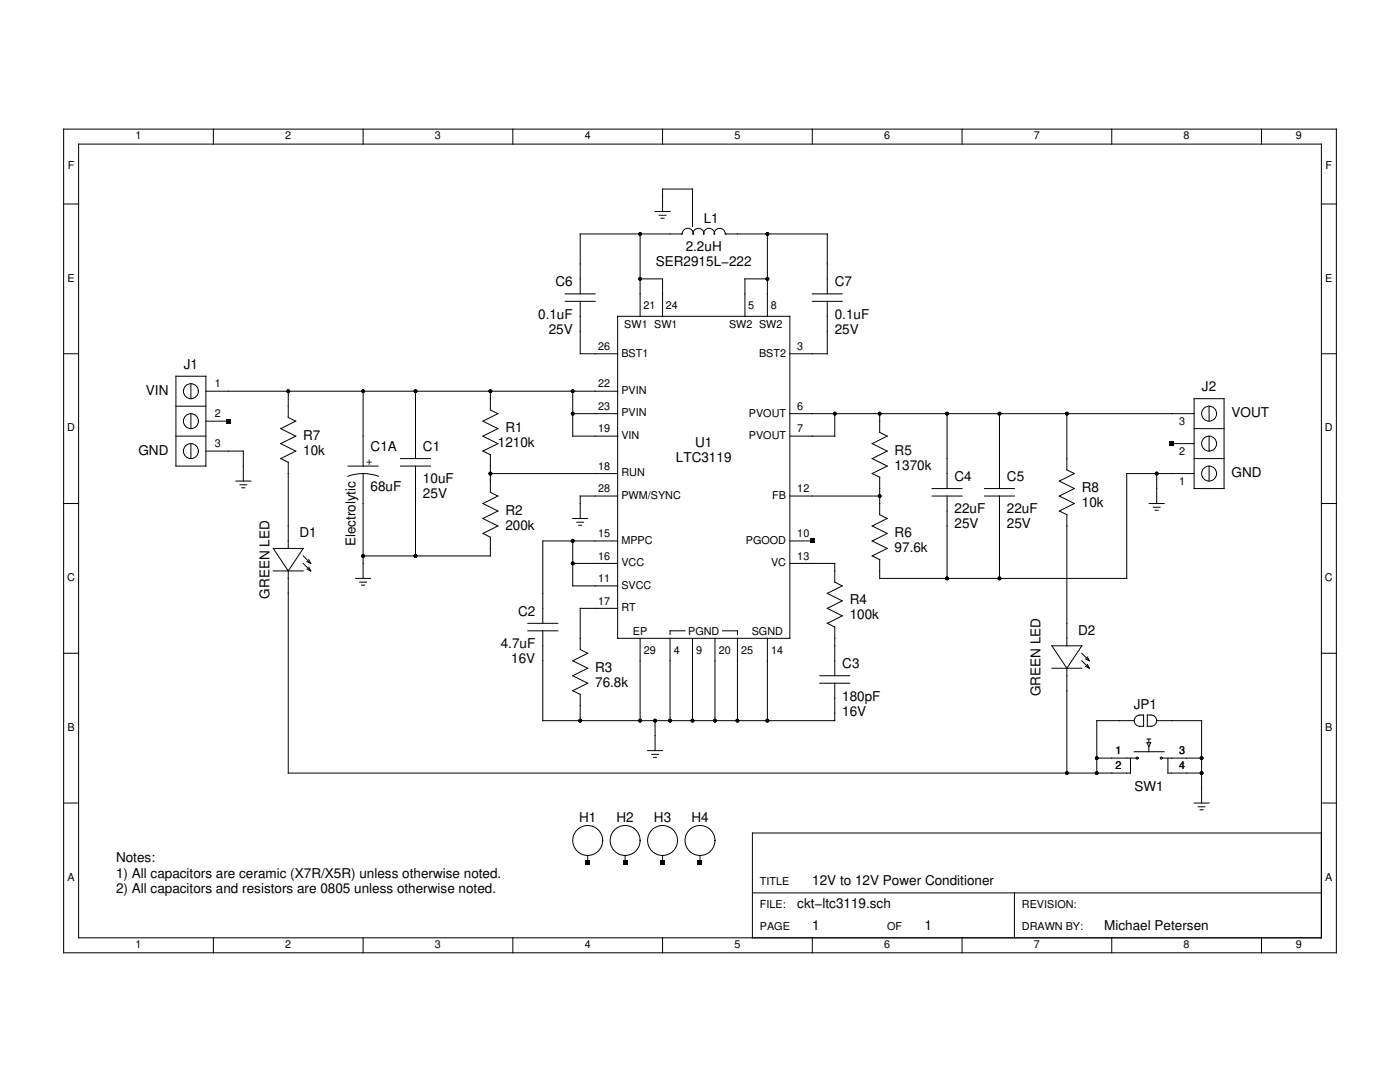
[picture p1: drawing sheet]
<svg xmlns="http://www.w3.org/2000/svg" width="279mm" height="216mm" viewBox="0 0 279 216" stroke-linecap="round" stroke-linejoin="round" font-family="sans-serif">
<g fill="none" stroke="#000" stroke-width=".2">
<path d="M12.7 25.8h254v164.3h-254zM15.7 28.8h248v158.3h-248zM42.6 25.8v3M72.5 25.8v3M102.3 25.8v3M132.2 25.8v3M162.1 25.8v3M192 25.8v3M221.9 25.8v3M251.8 25.8v3M12.7 40.7h3M112.8 58.6h6"/>
<path d="M115.8 58.6v-11.9h20.3a1.09 1.09 0 0 1 1.2-1.1 1.09 1.09 0 0 1 1 1.1 1.07 1.07 0 0 1 1.1-1.1 1.07 1.07 0 0 1 1 1.1 1.07 1.07 0 0 1 1.1-1.1 1.07 1.07 0 0 1 1.1 1.1 1.09 1.09 0 0 1 1-1.1 1.09 1.09 0 0 1 1.2 1.1h20.3v11.9M127.7 55.6h4.5v7.5M127.7 46.7v16.4M130.7 42.2h3M131.6 42.9h1.3M131.9 43.5h.6M132.2 42.2v-4.5h6v7.5M153.1 46.7v16.4M153.1 55.6h-4.4v7.5M162.1 58.6h6M263.7 40.7h3M12.7 70.6h3"/>
<path d="M35.1 75.1h6v17.9h-6zM38.1 76.6v3M41.1 78.1h82.2M57.5 78.1v5.2l1.5 .7-3 1.5 3 1.5-3 1.5 3 1.5-3 1.5 1.5 .8M72.5 78.1v14.9M82.9 78.1v13.4M97.9 78.1v3.7l1.5 .7-3 1.5 3 1.5-3 1.5 3 1.5-3 1.5 1.5 .8v7.4l1.5 .8-3 1.5 3 1.5-3 1.5 3 1.5-3 1.4M112.8 60.1h6M114.3 78.1v8.9h9M115.8 60.1v10.5h7.5M123.3 63.1h34.3v64.3h-34.3zM162.1 60.1h6"/>
<path d="M165.1 60.1v10.5h-7.5M238.3 79.6h6v17.9h-6zM263.7 70.6h3M35.1 87h6M35.1 81h6M38.1 82.5v3M38.1 88.5v3M41.1 90h7.5v6M41.1 84h4.5M47.1 96h3M47.9 96.7h1.3M48.3 97.3h.6"/>
<path d="M57.5 92.2v17.2M69.4 95a9 9 0 0 1 6.1 0M69.5 93h6M72.5 94.5v20.9M79.9 91.5h6M79.9 93h6M82.9 93v17.9M97.9 94.5h25.4M114.3 82.5h9M123.3 99h-7.5v4.5M157.6 82.5h80.7M157.6 99h18"/>
<path d="M166.6 82.5v4.5h-9M175.6 82.5v3.8l1.5 .7-3 1.5 3 1.5-3 1.5 3 1.5-3 1.5 1.5 .7M186 99h6M186 97.5h6M189 82.5v15M189 99v16.4M196.5 99h6M196.5 97.5h6M199.5 82.5v15M199.5 99v16.4M212.9 82.5v11.2l1.5 .8-3 1.5 3 1.5-3 1.5 3 1.5-3 1.5M230.8 94.5v6"/>
<path d="M233.8 88.5h4.5M238.3 91.5h6M238.3 94.5h-13.4v20.9h-49.3v-3.8l-1.5-.7 3-1.5-3-1.5 3-1.5-3-1.4 3-1.5-1.5-.8v-7.5M238.3 85.5h6M241.3 81v3M241.3 87v3M241.3 93v3M12.7 100.5h3M54.5 109.4h6l-3 4.5zM54.5 113.9h6M57.5 113.9v40.4h168.1v-3M60.5 110.9l1.5 1.5"/>
<path d="M60.5 112.4l1.5 1.5M61.3 113.5l.7 .4M61.3 112.1l.7 .3M61.6 113.2l.4 .7M61.6 111.7l.4 .7M71 115.4h3M71.8 116.2h1.3M72.2 116.8h.6M96.4 106.4l1.5 .8M97.9 107.2v3.7h-25.4M114.3 107.9v9h9M114.3 103.5h3"/>
<path d="M114.3 112.4h9M115.1 104.2h1.4M115.5 104.8h.6M123.3 107.9h-15v16.5M157.6 112.4h9v3.8l1.5 .7-3 1.5 3 1.5-3 1.5 3 1.5-3 1.5 1.5 .7M157.6 107.9h4.5M211.4 102l1.5 .7M212.9 102.7v26.2M229.3 100.5h3M230.2 101.2h1.3M230.5 101.8h.6M263.7 100.5h3"/>
<path d="M12.7 130.4h3M105.3 124.4h6M105.3 125.9h6M108.3 125.9v17.9h58.3v-7.5M123.3 121.4h-7.5v8.2l1.5 .8-3 1.4 3 1.5-3 1.5 3 1.5-3 1.5 1.5 .8v5.2M127.7 127.4v16.4M133.7 127.4v16.4M136.7 125.9h-3v.7M138.2 127.4v16.4M142.7 127.4v16.4M144.2 125.9h3v.7M147.2 127.4v16.4"/>
<path d="M153.1 127.4v16.4M163.6 134.8h6M163.6 136.3h6M166.6 125.1v9.7M209.9 128.9h6l-3 4.4zM209.9 133.3h6M212.9 133.3v21M215.9 130.4l1.5 1.4M215.9 131.8l1.5 1.5M216.6 133l.8 .3M216.6 131.5l.8 .3M217 132.6l.4 .7"/>
<path d="M217 131.1l.4 .7M263.7 130.4h3M129.2 149.8h3M130.1 150.5h1.3M130.4 151.1h.6M130.7 143.8v6M218.9 151.3h7.8M226.4 143.8h-7.5v10.5M226.4 150h5.9M226.6 143.1a1.57 1.57 0 0 1 1.6-.4v2.2a1.3 1.3 0 0 1-1.3-.2 1.3 1.3 0 0 1-.5-1.3zM228.9 147.5h.7M228.9 148.2h.7l-.3 .8z"/>
<path d="M229 142.7a1.3 1.3 0 0 1 1.3 .2 1.3 1.3 0 0 1 .5 1.3 1.39 1.39 0 0 1-1.8 .7zM229.3 147.5v.7M229.3 149v1M230.8 143.8h9v16.4M232 151.3h7.8M233.1 151.3v3h6.7M12.7 160.2h3M117.3 170.7v1.5M124.8 170.7v1.5M132.2 170.7v1.5M139.7 170.7v1.5M150.2 178.2h113.5"/>
<path d="M202.5 178.2v8.9M238.3 160.2h3M239.1 161h1.4M239.5 161.6h.6M263.7 166.2h-113.5v20.9M263.7 160.2h3M42.6 187.1v3M72.5 187.1v3M102.3 187.1v3M132.2 187.1v3M162.1 187.1v3M192 187.1v3"/>
<path d="M221.9 187.1v3M251.8 187.1v3"/>
<circle cx="38.1" cy="78.1" r="1.49"/>
<circle cx="38.1" cy="90" r="1.49"/>
<circle cx="38.1" cy="84" r="1.49"/>
<circle cx="241.3" cy="94.5" r="1.49"/>
<circle cx="241.3" cy="82.5" r="1.49"/>
<circle cx="241.3" cy="88.5" r="1.49"/>
<circle cx="226.9" cy="151.3" r=".21"/>
<circle cx="231.8" cy="151.3" r=".21"/>
<circle cx="117.3" cy="167.7" r="2.99"/>
<circle cx="124.8" cy="167.7" r="2.99"/>
<circle cx="132.2" cy="167.7" r="2.99"/>
<circle cx="139.7" cy="167.7" r="2.99"/>
</g>
<g fill="#000">
<path d="M45.1 83.6h.9v.9h-.9zM233.4 88.1h.9v.9h-.9zM161.7 107.5h.9v.9h-.9zM116.8 171.7h.9v.9h-.9zM124.3 171.7h.9v.9h-.9zM131.8 171.7h.9v.9h-.9zM139.3 171.7h.8v.9h-.8z"/>
<circle cx="127.7" cy="46.7" r=".37"/>
<circle cx="127.7" cy="55.6" r=".37"/>
<circle cx="153.1" cy="46.7" r=".37"/>
<circle cx="153.1" cy="55.6" r=".37"/>
<circle cx="57.5" cy="78.1" r=".37"/>
<circle cx="72.5" cy="78.1" r=".37"/>
<circle cx="82.9" cy="78.1" r=".37"/>
<circle cx="97.9" cy="78.1" r=".37"/>
<circle cx="114.3" cy="78.1" r=".37"/>
<circle cx="97.9" cy="94.5" r=".37"/>
<circle cx="114.3" cy="82.5" r=".37"/>
<circle cx="166.6" cy="82.5" r=".37"/>
<circle cx="175.6" cy="99" r=".37"/>
<circle cx="175.6" cy="82.5" r=".37"/>
<circle cx="189" cy="82.5" r=".37"/>
<circle cx="199.5" cy="82.5" r=".37"/>
<circle cx="212.9" cy="82.5" r=".37"/>
<circle cx="230.8" cy="94.5" r=".37"/>
<circle cx="72.5" cy="110.9" r=".37"/>
<circle cx="82.9" cy="110.9" r=".37"/>
<circle cx="114.3" cy="107.9" r=".37"/>
<circle cx="114.3" cy="112.4" r=".37"/>
<circle cx="189" cy="115.4" r=".37"/>
<circle cx="199.5" cy="115.4" r=".37"/>
<circle cx="115.8" cy="143.8" r=".37"/>
<circle cx="127.7" cy="143.8" r=".37"/>
<circle cx="130.7" cy="143.8" r=".37"/>
<circle cx="133.7" cy="143.8" r=".37"/>
<circle cx="138.2" cy="143.8" r=".37"/>
<circle cx="142.7" cy="143.8" r=".37"/>
<circle cx="147.2" cy="143.8" r=".37"/>
<circle cx="153.1" cy="143.8" r=".37"/>
<circle cx="212.9" cy="154.3" r=".37"/>
<circle cx="218.9" cy="154.3" r=".37"/>
<circle cx="218.9" cy="151.3" r=".37"/>
<circle cx="239.8" cy="154.3" r=".37"/>
<circle cx="239.8" cy="151.3" r=".37"/>
</g>
<g font-size="2.7">
<text x="140.4" y="44.4">L1</text>
<text x="130.9" y="53.2">SER2915L−222</text>
<text x="136.8" y="50.1">2.2uH</text>
<text x="110.9" y="57.1">C6</text>
<text x="166.6" y="57.1">C7</text>
<text x="107.4" y="63.6">0.1uF</text>
<text x="166.6" y="63.6">0.1uF</text>
<text x="109.5" y="66.6">25V</text>
<text x="166.6" y="66.6">25V</text>
<text x="36.7" y="73.6">J1</text>
<text x="29.1" y="78.8">VIN</text>
<text x="239.9" y="78.1">J2</text>
<text x="245.8" y="83.3">VOUT</text>
<text x="60.5" y="87.7">R7</text>
<text x="99.4" y="89.2">1210k</text>
<text x="100.9" y="86.2">R1</text>
<text x="138.7" y="89.2">U1</text>
<text x="27.6" y="90.7">GND</text>
<text x="60.5" y="90.7">10k</text>
<text x="74" y="90">C1A</text>
<text x="84.4" y="90">C1</text>
<text x="134.9" y="92.2">LTC3119</text>
<text x="178.5" y="90.7">R5</text>
<text x="178.5" y="93.7">1370k</text>
<text x="190.5" y="96">C4</text>
<text x="201" y="96">C5</text>
<text x="245.8" y="95.2">GND</text>
<text x="74" y="98">68uF</text>
<text x="84.4" y="96.5">10uF</text>
<text x="84.4" y="99.4">25V</text>
<text x="215.9" y="98.2">R8</text>
<text x="215.9" y="101.2">10k</text>
<text x="59.8" y="107.2">D1</text>
<text x="100.9" y="102.7">R2</text>
<text x="100.9" y="105.7">200k</text>
<text x="178.5" y="107.2">R6</text>
<text x="190.5" y="102.4">22uF</text>
<text x="190.5" y="105.4">25V</text>
<text x="201" y="102.4">22uF</text>
<text x="201" y="105.4">25V</text>
<text x="71" y="109" transform="rotate(-90 71 109)">Electrolytic</text>
<text x="178.5" y="110.1">97.6k</text>
<text x="53.8" y="119.5" transform="rotate(-90 53.8 119.5)">GREEN LED</text>
<text x="103.4" y="122.9">C2</text>
<text x="169.6" y="120.6">R4</text>
<text x="169.6" y="123.6">100k</text>
<text x="99.9" y="129.3">4.7uF</text>
<text x="215.2" y="126.6">D2</text>
<text x="102" y="132.3">16V</text>
<text x="118.8" y="134">R3</text>
<text x="118.8" y="137">76.8k</text>
<text x="168.1" y="133.3">C3</text>
<text x="168.1" y="139.8">180pF</text>
<text x="168.1" y="142.8">16V</text>
<text x="207.7" y="138.9" transform="rotate(-90 207.7 138.9)">GREEN LED</text>
<text x="226.3" y="141.6">JP1</text>
<text x="226.4" y="157.8">SW1</text>
<text x="115.6" y="163.9">H1</text>
<text x="123" y="163.9">H2</text>
<text x="130.5" y="163.9">H3</text>
<text x="138" y="163.9">H4</text>
<text x="23.2" y="172.1">Notes:</text>
<text x="23.2" y="175.1">1) All capacitors are ceramic (X7R/X5R) unless otherwise noted.</text>
<text x="23.2" y="178.1">2) All capacitors and resistors are 0805 unless otherwise noted.</text>
<text x="162.1" y="176.7">12V to 12V Power Conditioner</text>
<text x="159.1" y="181.2">ckt−ltc3119.sch</text>
<text x="162.1" y="185.6">1</text>
<text x="184.5" y="185.6">1</text>
<text x="220.4" y="185.6">Michael Petersen</text>
</g>
<g font-size="2.2">
<text x="27" y="27.8">1</text>
<text x="56.9" y="27.8">2</text>
<text x="86.8" y="27.8">3</text>
<text x="116.7" y="27.8">4</text>
<text x="146.6" y="27.8">5</text>
<text x="176.5" y="27.8">6</text>
<text x="206.3" y="27.8">7</text>
<text x="236.2" y="27.8">8</text>
<text x="258.6" y="27.8">9</text>
<text x="13.5" y="33.8">F</text>
<text x="264.5" y="33.8">F</text>
<text x="13.5" y="56.2">E</text>
<text x="264.5" y="56.2">E</text>
<text x="124.6" y="65.5">SW1 SW1</text>
<text x="128.4" y="61.6">21</text>
<text x="132.9" y="61.6">24</text>
<text x="145.5" y="65.5">SW2 SW2</text>
<text x="149.3" y="61.6">5</text>
<text x="153.8" y="61.6">8</text>
<text x="119.4" y="69.8">26</text>
<text x="124" y="71.2">BST1</text>
<text x="151.5" y="71.2">BST2</text>
<text x="159.1" y="69.8">3</text>
<text x="42.9" y="77.3">1</text>
<text x="119.4" y="77.3">22</text>
<text x="42.9" y="83.3">2</text>
<text x="119.4" y="81.8">23</text>
<text x="124" y="83.1">PVIN</text>
<text x="124" y="78.6">PVIN</text>
<text x="149.4" y="83.1">PVOUT</text>
<text x="159.1" y="81.8">6</text>
<text x="13.4" y="86.1">D</text>
<text x="42.9" y="89.3">3</text>
<text x="119.4" y="86.3">19</text>
<text x="124" y="87.6">VIN</text>
<text x="149.4" y="87.6">PVOUT</text>
<text x="159.1" y="86.3">7</text>
<text x="235.3" y="84.8">3</text>
<text x="264.4" y="86.1">D</text>
<text x="73.2" y="91.5" transform="rotate(90 73.2 91.5)">+</text>
<text x="119.4" y="93.7">18</text>
<text x="124" y="95.1">RUN</text>
<text x="235.3" y="90.8">2</text>
<text x="119.4" y="98.2">28</text>
<text x="124" y="99.5">PWM/SYNC</text>
<text x="154.1" y="99.5">FB</text>
<text x="159.1" y="98.2">12</text>
<text x="235.3" y="96.8">1</text>
<text x="119.4" y="107.2">15</text>
<text x="159.1" y="107.2">10</text>
<text x="119.4" y="111.7">16</text>
<text x="124" y="113">VCC</text>
<text x="124" y="108.5">MPPC</text>
<text x="148.8" y="108.5">PGOOD</text>
<text x="153.9" y="113">VC</text>
<text x="159.1" y="111.7">13</text>
<text x="13.4" y="116">C</text>
<text x="119.4" y="116.2">11</text>
<text x="124" y="117.5">SVCC</text>
<text x="264.4" y="116">C</text>
<text x="119.4" y="120.6">17</text>
<text x="124" y="122">RT</text>
<text x="126.3" y="126.6">EP</text>
<text x="128.5" y="130.4">29</text>
<text x="134.5" y="130.4">4</text>
<text x="137.3" y="126.6">PGND</text>
<text x="139" y="130.4">9</text>
<text x="143.4" y="130.4">20</text>
<text x="147.9" y="130.4">25</text>
<text x="150" y="126.6">SGND</text>
<text x="153.9" y="130.4">14</text>
<text x="13.5" y="145.9">B</text>
<text x="264.5" y="145.9">B</text>
<text x="222.6" y="150.5">1</text>
<text x="222.6" y="153.5">2</text>
<text x="235.3" y="150.5">3</text>
<text x="235.3" y="153.5">4</text>
<text x="13.5" y="175.7">A</text>
<text x="151.7" y="176.7">TITLE</text>
<text x="264.5" y="175.7">A</text>
<text x="151.7" y="181.2">FILE:</text>
<text x="151.7" y="185.6">PAGE</text>
<text x="177.1" y="185.6">OF</text>
<text x="203.9" y="181.2">REVISION:</text>
<text x="203.9" y="185.6">DRAWN BY:</text>
<text x="27" y="189.2">1</text>
<text x="56.9" y="189.2">2</text>
<text x="86.8" y="189.2">3</text>
<text x="116.7" y="189.2">4</text>
<text x="146.6" y="189.2">5</text>
<text x="176.5" y="189.2">6</text>
<text x="206.3" y="189.2">7</text>
<text x="236.2" y="189.2">8</text>
<text x="258.6" y="189.2">9</text>
</g>
</svg>
